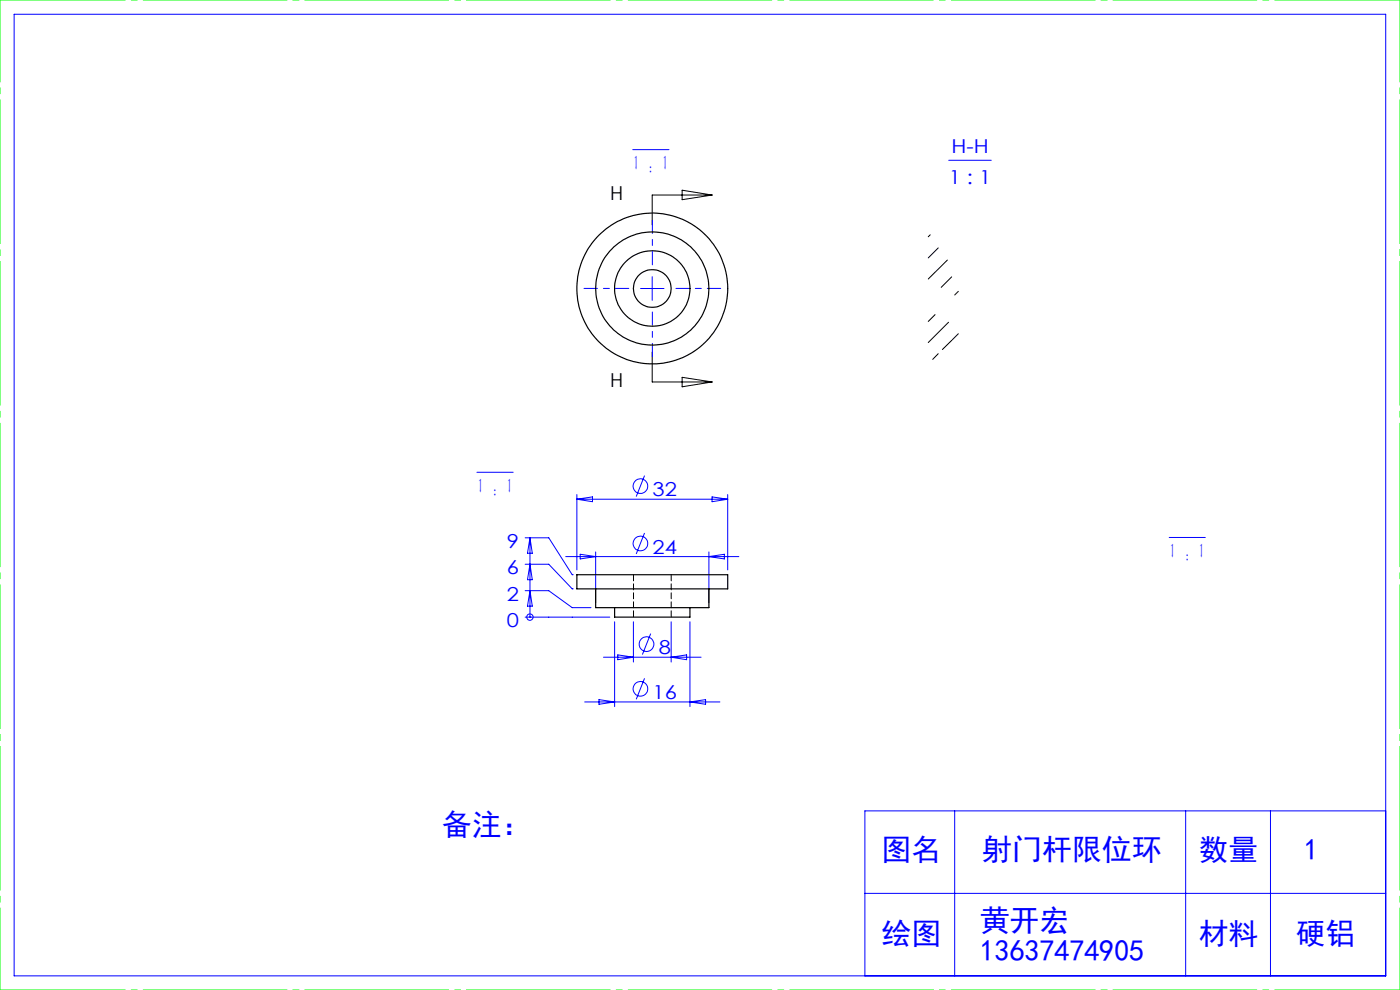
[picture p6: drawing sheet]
<svg xmlns="http://www.w3.org/2000/svg" width="297mm" height="210mm" viewBox="0 0 297 210" stroke-linecap="round" stroke-linejoin="round" font-family="sans-serif">
<g fill="none" stroke="#00f" stroke-width=".21">
<path d="M3 3h291v204h-291zM134.2 31.7h7.7M201.3 34h9M138.4 58.7v5M135.9 61.2h5M101.2 100.2h7.7M111.4 119.7h5l5 5.2M111.4 114.1h5l5 7.8M112.4 114.1v16.8M112.4 119.7l.5 3.3h-1zM112.4 114.1l.5 3.3h-1zM120 118.1h36.7"/>
<path d="M122.4 104.9v16M122.4 105.9h32M122.4 105.9l3.3-.5v1zM123.1 117.6l3.3 .5-3.3 .5zM126.4 117.1v10.8M136.7 100.9l-1.7 4.4M136.7 113.1l-1.7 4.4M150.4 117.1v10.8M150.4 118.1l3.3-.5v1zM151.1 105.4l3.3 .5-3.3 .5zM154.4 104.9v16M248 114h7.7"/>
<path d="M111.4 130.9h18M111.4 125.3h5l5 3.6h4M112.4 125.3l.5 3.3h-1zM112.4 130.9h.1M121.4 124.9h.1M121.4 121.9h.1M128 139.4h20.7M130.4 131.9v18M131.1 138.9l3.3 .5-3.3 .5zM134.4 131.9v8.5M138 134.4l-1.7 4.4M142.4 131.9v8.5"/>
<path d="M142.4 139.4l3.3-.5v1zM146.4 131.9v18M124 148.9h28.7M127.1 148.4l3.3 .5-3.3 .5zM136.7 143.9l-1.7 4.4M146.4 148.9l3.3-.5v1zM202.5 172v35M251.5 172v35M269.5 172v35M294 172h-110.5v35M183.5 189.5h110.5"/>
<circle cx="135.8" cy="103.1" r="1.56"/>
<circle cx="135.8" cy="115.3" r="1.56"/>
<circle cx="112.4" cy="130.9" r=".68"/>
<circle cx="137.1" cy="136.6" r="1.56"/>
<circle cx="135.8" cy="146.1" r="1.56"/>
</g>
<g fill="none" stroke="#000" stroke-width=".21">
<path d="M144.7 40.3l6.4 1.1-6.4 1zM151.1 41.4h-12.7v6.3M197.3 49.8l-.4 .4M199 52.6l-2.1 2.1M201 55.2l-4.1 4M201.9 58.7l-2.2 2.3M138.4 74.7v6.3h12.7M198.4 66.7l-1.5 1.5M199 75l-1.1 1.2M201.2 68.4l-4.3 4.3M201.9 72.2l-2 1.9M203.3 61.8l-.8 .8"/>
<path d="M203.3 70.8l-1.3 1.3M144.7 80l6.4 1-6.4 1z"/>
</g>
<path d="M138.4 56.2v-9.5M133.4 61.2h-9.5M138.4 66.2v9.5M143.4 61.2h9.5" fill="none" stroke="#00f" stroke-width=".21" stroke-dasharray="30.5 1.3 1.3 1.3" stroke-dashoffset="27.6"/>
<path d="M0 0h297M0 210h297" fill="none" stroke="#0f0" stroke-width=".21" stroke-dasharray="30.5 1.3 1.3 1.3" stroke-dashoffset="3.9"/>
<path d="M0 210v-210M297 210v-210" fill="none" stroke="#0f0" stroke-width=".21" stroke-dasharray="30.5 1.3 1.3 1.3" stroke-dashoffset="13.1"/>
<g fill="none" stroke="#000" stroke-width=".25">
<path d="M122.4 121.9h32v3h-32zM126.4 124.9v4h24v-4M130.4 128.9v2h16v-2"/>
<circle cx="138.4" cy="61.2" r="8"/>
<circle cx="138.4" cy="61.2" r="16"/>
<circle cx="138.4" cy="61.2" r="4"/>
<circle cx="138.4" cy="61.2" r="12"/>
</g>
<path d="M134.4 121.9v9M142.4 130.9v-9" fill="none" stroke="#000" stroke-width=".21" stroke-dasharray="1.3 .6" stroke-dashoffset="-.1"/>
<g font-size="6.3" fill="#00f">
<text x="93.8" y="177.1">备注：</text>
<text x="187" y="182.5">图名</text>
<text x="208.4" y="182.5">射门杆限位环</text>
<text x="254.3" y="182.5">数量</text>
<text x="276.6" y="182.5">1</text>
<text x="207.8" y="197.5">黄开宏</text>
<text x="187" y="200.3">绘图</text>
<text x="207.8" y="203.8">13637474905</text>
<text x="254.3" y="200.3">材料</text>
<text x="274.9" y="200.3">硬铝</text>
</g>
<g font-size="4.4" fill="#00f">
<text x="134.3" y="36.1">1 : 1</text>
<text x="101.2" y="104.5">1 : 1</text>
<text x="248" y="118.3">1 : 1</text>
</g>
<g font-size="4.1" fill="#00f">
<text x="201.8" y="32.4">H-H</text>
<text x="201.3" y="39">1 : 1</text>
<text x="138.4" y="105.3">32</text>
<text x="107.5" y="116.2">9</text>
<text x="138.4" y="117.4">24</text>
<text x="107.5" y="121.9">6</text>
<text x="107.5" y="127.5">2</text>
<text x="107.5" y="133.1">0</text>
<text x="139.7" y="138.8">8</text>
<text x="138.4" y="148.3">16</text>
</g>
<g font-size="4.1">
<text x="129.5" y="42.4">H</text>
<text x="129.5" y="82.1">H</text>
</g>
</svg>
